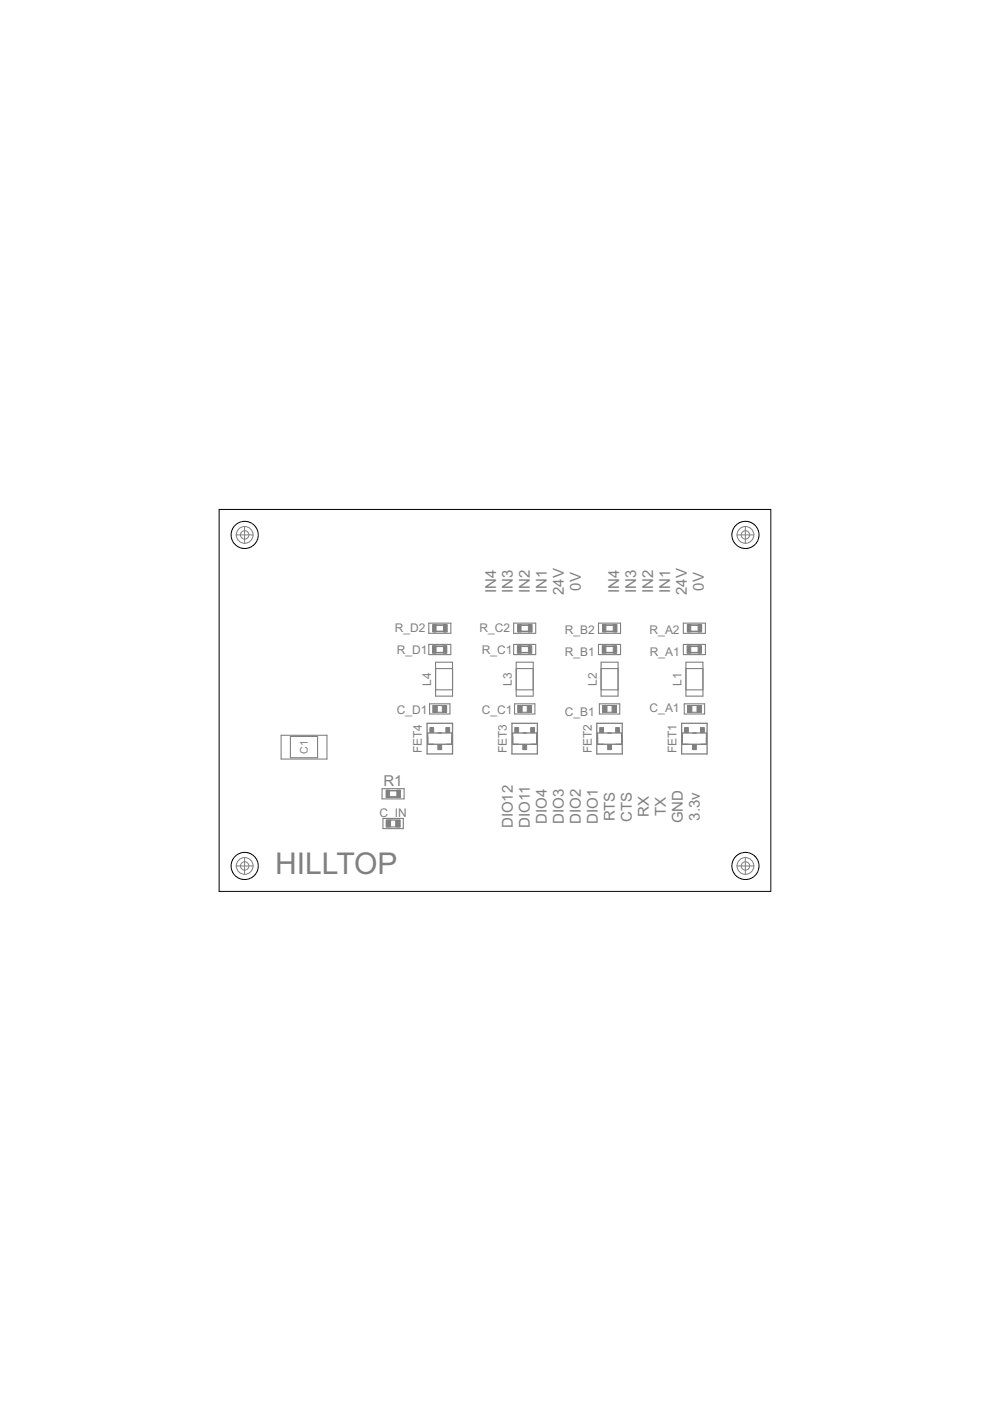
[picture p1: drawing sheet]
<svg xmlns="http://www.w3.org/2000/svg" width="210mm" height="297mm" viewBox="0 0 210 297" stroke-linecap="round" stroke-linejoin="round" font-family="sans-serif">
<g fill="none" stroke="#808080" stroke-width=".23">
<path d="M90.9 132.1h4.7v2.2h-4.7zM90.9 136.6h4.7v2.2h-4.7zM91.7 137h2.9v1.4h-2.9zM91.9 132.5h2.9v1.4h-2.9zM108.9 132.1h4.7v2.2h-4.7zM108.9 136.6h4.7v2.2h-4.7zM109.7 137h2.9v1.4h-2.9zM109.9 132.5h2.9v1.4h-2.9zM126.9 132.1h4.7v2.2h-4.7zM126.9 136.6h4.7v2.2h-4.7zM127.7 137h2.9v1.4h-2.9zM127.9 132.5h2.9v1.4h-2.9z"/>
<path d="M144.9 132.1h4.7v2.2h-4.7zM144.9 136.6h4.7v2.2h-4.7zM145.7 137h2.9v1.4h-2.9zM145.9 132.5h2.9v1.4h-2.9zM59.6 155.9h9.7v5h-9.7zM61.6 156.1h5.7v4.6h-5.7zM91.1 149.2h4.3v2.2h-4.3zM91.8 149.6h2.9v1.4h-2.9zM92.4 140.4h3.5v7.2h-3.5zM92.4 141.8h3.5M92.4 146.3h3.5M109.1 149.2h4.3v2.2h-4.3z"/>
<path d="M109.5 140.4h3.6v7.2h-3.6zM109.5 141.8h3.6M109.5 146.3h3.6M109.8 149.6h2.9v1.4h-2.9zM127.1 149.2h4.3v2.2h-4.3zM127.4 140.4h3.6v7.2h-3.6zM127.4 141.8h3.6M127.4 146.3h3.6M127.8 149.6h2.9v1.4h-2.9zM145.1 149.2h4.3v2.2h-4.3zM145.4 140.4h3.6v7.2h-3.6zM145.4 141.8h3.6"/>
<path d="M145.4 146.3h3.6M145.8 149.6h2.9v1.4h-2.9zM81 167.2h4.7v2.2h-4.7zM81.2 173.5h4.3v2.2h-4.3zM81.9 173.9h2.9v1.4h-2.9zM82 167.6h2.9v1.4h-2.9z"/>
</g>
<g fill="none" stroke="#808080" stroke-width=".28">
<path d="M92.5 132.6h1.5M92.5 133.8h1.5M92.5 138.3h1.5M92.5 137.1h1.5M110.5 132.6h1.5M110.5 133.8h1.5M110.5 138.3h1.5M110.5 137.1h1.5M128.5 132.6h1.5M128.5 133.8h1.5M128.5 138.3h1.5M128.5 137.1h1.5"/>
<path d="M146.5 132.6h1.5M146.5 133.8h1.5M146.5 138.3h1.5M146.5 137.1h1.5M90.6 153.4h5.3v6.5h-5.3zM90.7 155.4h5.1v2.4h-5.1zM108.5 153.4h5.4v6.5h-5.4zM108.7 155.4h5.1v2.4h-5.1zM126.5 153.4h5.4v6.5h-5.4zM126.7 155.4h5.1v2.4h-5.1zM144.5 153.4h5.4v6.5h-5.4zM144.7 155.4h5.1v2.4h-5.1z"/>
<path d="M82.6 167.7h1.5M82.6 168.9h1.5"/>
</g>
<path d="M92.9 155.4h.7M110.9 155.4h.7M128.9 155.4h.7M146.9 155.4h.7" fill="none" stroke="#808080" stroke-width=".3"/>
<g fill="#808080" stroke="#808080" stroke-width=".21">
<path d="M145.7 132.4h.8v1.6h-.8z"/>
<path d="M148 132.4h.7v1.6h-.7z"/>
<path d="M148 136.9h.7v1.6h-.7z"/>
<path d="M145.7 136.9h.8v1.6h-.8z"/>
<path d="M127.7 132.4h.8v1.6h-.8z"/>
<path d="M130 132.4h.7v1.6h-.7z"/>
<path d="M130 136.9h.7v1.6h-.7z"/>
<path d="M127.7 136.9h.8v1.6h-.8z"/>
<path d="M109.7 132.4h.8v1.6h-.8z"/>
<path d="M112 132.4h.8v1.6h-.8z"/>
<path d="M112 136.9h.8v1.6h-.8z"/>
<path d="M109.7 136.9h.8v1.6h-.8z"/>
<path d="M146.8 157.9h.8v1h-.8z"/>
<path d="M145.1 154.3h.8v1h-.8z"/>
<path d="M148.5 154.3h.8v1h-.8z"/>
<path d="M128.8 157.9h.8v1h-.8z"/>
<path d="M127.1 154.3h.9v1h-.9z"/>
<path d="M130.5 154.3h.8v1h-.8z"/>
<path d="M110.8 157.9h.9v1h-.9z"/>
<path d="M109.2 154.3h.8v1h-.8z"/>
<path d="M112.5 154.3h.8v1h-.8z"/>
<path d="M81.9 173.9h.9v1.4h-.9z"/>
<path d="M83.9 173.9h.9v1.4h-.9z"/>
<path d="M81.9 167.5h.7v1.6h-.7z"/>
<path d="M84.1 167.5h.8v1.6h-.8z"/>
<path d="M147.8 149.6h.9v1.4h-.9z"/>
<path d="M145.8 149.6h.9v1.4h-.9z"/>
<path d="M129.8 149.6h.9v1.4h-.9z"/>
<path d="M127.8 149.6h.9v1.4h-.9z"/>
<path d="M111.8 149.6h.9v1.4h-.9z"/>
<path d="M109.8 149.6h.9v1.4h-.9z"/>
<path d="M91.7 132.4h.8v1.6h-.8z"/>
<path d="M94 132.4h.7v1.6h-.7z"/>
<path d="M94 136.9h.7v1.6h-.7z"/>
<path d="M91.7 136.9h.8v1.6h-.8z"/>
<path d="M92.8 157.9h.8v1h-.8z"/>
<path d="M91.1 154.3h.8v1h-.8z"/>
<path d="M94.5 154.3h.8v1h-.8z"/>
<path d="M93.8 149.6h.9v1.4h-.9z"/>
<path d="M91.8 149.6h.9v1.4h-.9z"/>
</g>
<g fill="none" stroke="#000" stroke-width=".21">
<path d="M46.5 108h116.9v81h-116.9z"/>
<circle cx="51.9" cy="113.4" r="2.88"/>
<circle cx="158.1" cy="113.4" r="2.88"/>
<circle cx="51.9" cy="183.6" r="2.88"/>
<circle cx="158.1" cy="183.6" r="2.88"/>
</g>
<g fill="none" stroke="#808080" stroke-width=".21">
<path d="M50 113.4h3.7M51.9 111.6v3.6M156.2 113.4h3.7M158 111.6v3.6M50 183.6h3.7M51.9 181.8v3.6M156.2 183.6h3.7M158 181.8v3.6"/>
<circle cx="51.9" cy="113.4" r="1.78"/>
<circle cx="51.9" cy="113.4" r=".89"/>
<circle cx="158.1" cy="113.4" r="1.78"/>
<circle cx="158.1" cy="113.4" r=".89"/>
<circle cx="51.9" cy="183.6" r="1.78"/>
<circle cx="51.9" cy="183.6" r=".89"/>
<circle cx="158.1" cy="183.6" r="1.78"/>
<circle cx="158.1" cy="183.6" r=".89"/>
</g>
<text font-size="7.1" fill="#808080" x="58.4" y="185.4">HILLTOP</text>
<g font-size="3.6" fill="#808080">
<text x="105.2" y="125.8" transform="rotate(-90 105.2 125.8)">IN4</text>
<text x="108.8" y="125.8" transform="rotate(-90 108.8 125.8)">IN3</text>
<text x="112.4" y="125.8" transform="rotate(-90 112.4 125.8)">IN2</text>
<text x="116" y="125.8" transform="rotate(-90 116 125.8)">IN1</text>
<text x="123.2" y="125.3" transform="rotate(-90 123.2 125.3)">0V</text>
<text x="131.3" y="125.8" transform="rotate(-90 131.3 125.8)">IN4</text>
<text x="134.9" y="125.8" transform="rotate(-90 134.9 125.8)">IN3</text>
<text x="138.5" y="125.8" transform="rotate(-90 138.5 125.8)">IN2</text>
<text x="142.1" y="125.8" transform="rotate(-90 142.1 125.8)">IN1</text>
<text x="149.3" y="125.3" transform="rotate(-90 149.3 125.3)">0V</text>
<text x="119.6" y="126.1" transform="rotate(-90 119.6 126.1)">24V</text>
<text x="145.7" y="126.1" transform="rotate(-90 145.7 126.1)">24V</text>
<text x="81.3" y="166.7">R1</text>
<text x="137.6" y="173.2" transform="rotate(-90 137.6 173.2)">RX</text>
<text x="141.2" y="173" transform="rotate(-90 141.2 173)">TX</text>
<text x="108.8" y="175.6" transform="rotate(-90 108.8 175.6)">DIO12</text>
<text x="112.4" y="175.5" transform="rotate(-90 112.4 175.5)">DIO11</text>
<text x="116" y="174.7" transform="rotate(-90 116 174.7)">DIO4</text>
<text x="119.6" y="174.7" transform="rotate(-90 119.6 174.7)">DIO3</text>
<text x="123.2" y="174.7" transform="rotate(-90 123.2 174.7)">DIO2</text>
<text x="126.8" y="174.7" transform="rotate(-90 126.8 174.7)">DIO1</text>
<text x="130.4" y="174.2" transform="rotate(-90 130.4 174.2)">RTS</text>
<text x="134" y="174.2" transform="rotate(-90 134 174.2)">CTS</text>
<text x="144.8" y="174.5" transform="rotate(-90 144.8 174.5)">GND</text>
<text x="148.4" y="174" transform="rotate(-90 148.4 174)">3.3v</text>
</g>
<g font-size="2.8" fill="#808080">
<text x="83.7" y="134">R_D2</text>
<text x="101.7" y="134">R_C2</text>
<text x="119.7" y="134.5">R_B2</text>
<text x="137.7" y="134.5">R_A2</text>
<text x="84.1" y="138.7">R_D1</text>
<text x="102.1" y="138.7">R_C1</text>
<text x="119.8" y="139.1">R_B1</text>
<text x="137.8" y="139.1">R_A1</text>
<text x="91.4" y="145.4" transform="rotate(-90 91.4 145.4)">L4</text>
<text x="108.5" y="145.4" transform="rotate(-90 108.5 145.4)">L3</text>
<text x="126.5" y="145.4" transform="rotate(-90 126.5 145.4)">L2</text>
<text x="144.5" y="145.4" transform="rotate(-90 144.5 145.4)">L1</text>
<text x="84.1" y="151.3">C_D1</text>
<text x="102.1" y="151.3">C_C1</text>
<text x="119.7" y="151.8">C_B1</text>
<text x="137.7" y="150.9">C_A1</text>
<text x="89.5" y="159.7" transform="rotate(-90 89.5 159.7)">FET4</text>
<text x="107.5" y="159.7" transform="rotate(-90 107.5 159.7)">FET3</text>
<text x="125.4" y="159.7" transform="rotate(-90 125.4 159.7)">FET2</text>
<text x="143.4" y="159.7" transform="rotate(-90 143.4 159.7)">FET1</text>
<text x="80.5" y="173.1">C_IN</text>
</g>
<text font-size="2.5" fill="#808080" x="65.3" y="159.9" transform="rotate(-90 65.3 159.9)">C1</text>
</svg>
